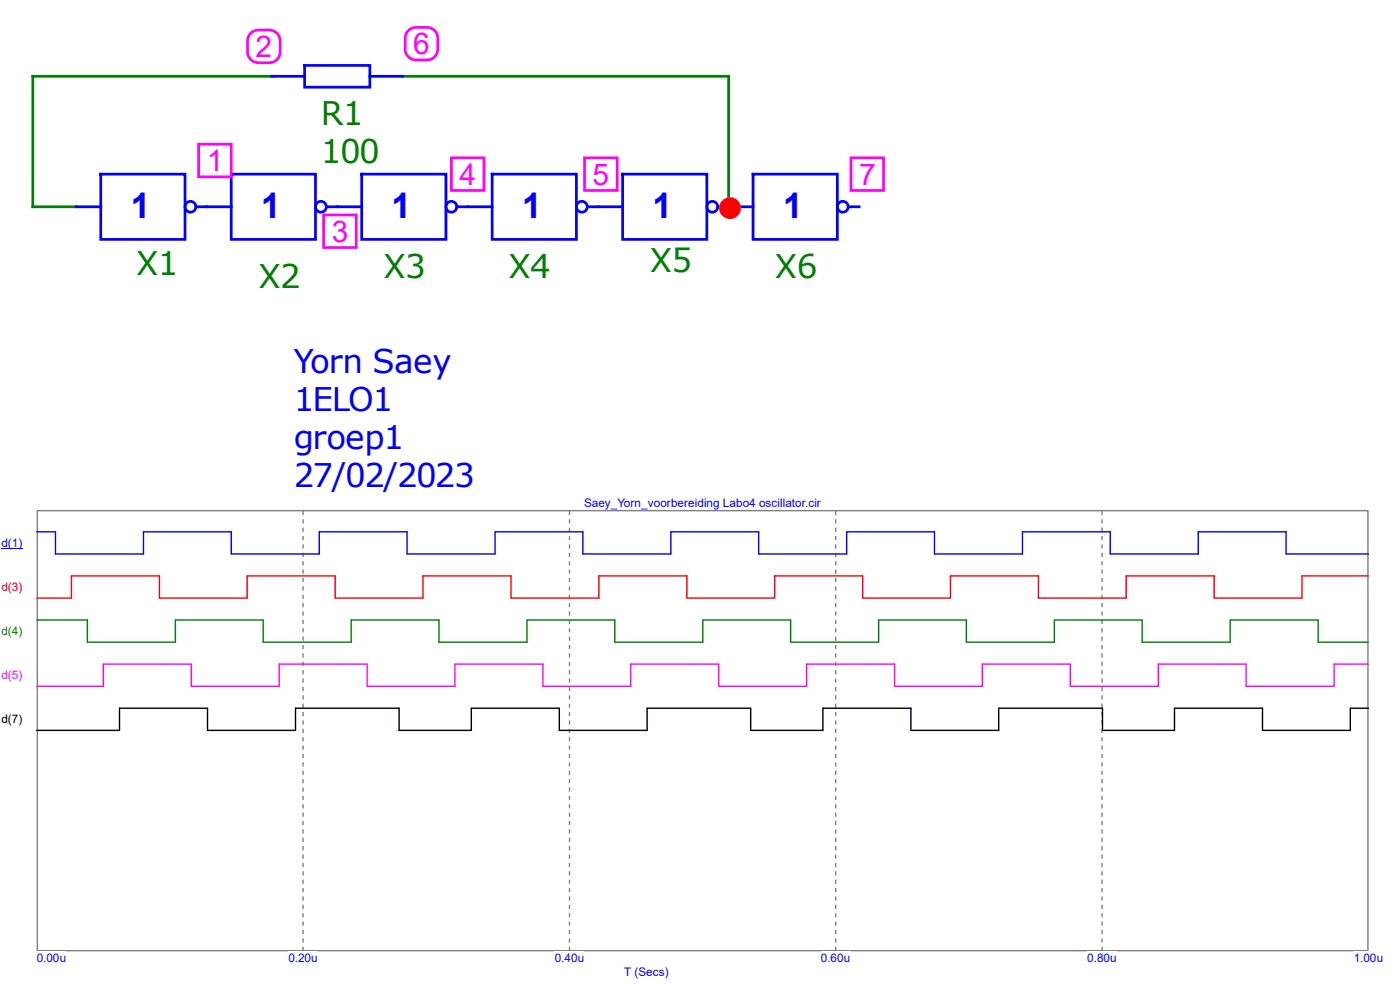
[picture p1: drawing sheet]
<svg xmlns="http://www.w3.org/2000/svg" width="297mm" height="210mm" viewBox="0 0 297 210" stroke-linecap="round" stroke-linejoin="round" font-family="sans-serif">
<path d="M57.7 16.2h-50.7v27.7h9.2M85.4 16.2h69.2v27.7" fill="none" stroke="#008000" stroke-width=".58"/>
<g fill="none" stroke="#00f" stroke-width=".58">
<path d="M57.7 16.2h6.9M64.6 13.9h13.9v4.6h-13.9zM78.5 16.2h6.9M21.4 36.9h17.9v13.9h-17.9zM49.1 36.9h17.8v13.9h-17.8zM76.7 36.9h17.9v13.9h-17.9zM104.4 36.9h17.9v13.9h-17.9zM132.1 36.9h17.9v13.9h-17.9zM159.8 36.9h17.8v13.9h-17.8zM16.2 43.9h5.2M41.6 43.9h7.5M69.2 43.9h7.5"/>
<path d="M96.9 43.9h7.5M124.6 43.9h7.5M152.3 43.9h7.5M179.9 43.9h2.4"/>
<circle cx="40.4" cy="43.9" r="1.15"/>
<circle cx="68.1" cy="43.9" r="1.15"/>
<circle cx="95.8" cy="43.9" r="1.15"/>
<circle cx="123.4" cy="43.9" r="1.15"/>
<circle cx="151.1" cy="43.9" r="1.15"/>
<circle cx="178.8" cy="43.9" r="1.15"/>
</g>
<circle cx="154.9" cy="44.2" r="2.02" fill="#f00" stroke="#f00" stroke-width=".58"/>
<g fill="#fff" stroke="#f0f" stroke-width=".58">
<path d="M42.1 30.6h7v6.9h-7z" fill-rule="evenodd"/>
<path d="M53 7.2a2.3 2.3 0 0 1 1.8-.8 4.5 4.5 0 0 1 3.8 .5 2.3 2.3 0 0 1 .8 1.8 4.5 4.5 0 0 1-.5 3.7 2.3 2.3 0 0 1-1.8 .9 4.5 4.5 0 0 1-3.7-.5 2.3 2.3 0 0 1-.9-1.8 4.5 4.5 0 0 1 .5-3.8z" fill-rule="evenodd"/>
<path d="M68.7 45.6h6.9v6.9h-6.9z" fill-rule="evenodd"/>
<path d="M95.8 33.5h6.9v6.9h-6.9z" fill-rule="evenodd"/>
<path d="M124 33.5h6.9v6.9h-6.9z" fill-rule="evenodd"/>
<path d="M86.5 6.7a2.3 2.3 0 0 1 1.8-.9 4.5 4.5 0 0 1 3.7 .5 2.3 2.3 0 0 1 .9 1.8 4.5 4.5 0 0 1-.5 3.8 2.3 2.3 0 0 1-1.8 .8 4.5 4.5 0 0 1-3.8-.5 2.3 2.3 0 0 1-.8-1.8 4.5 4.5 0 0 1 .5-3.7z" fill-rule="evenodd"/>
<path d="M180.5 33.5h6.9v6.9h-6.9z" fill-rule="evenodd"/>
</g>
<path d="M7.9 108.3h282.3v93.4h-282.3z" fill="none" stroke="#808080" stroke-width=".3"/>
<path d="M64.3 108.4v93.3M120.8 108.4v93.3M177.3 108.4v93.3M233.8 108.4v93.3" fill="none" stroke="#808080" stroke-width=".3" stroke-dasharray=".9 .9" stroke-linecap="butt"/>
<g fill="#fff">
<path d="M7.8 201.8h6.3v2.8h-6.3z"/>
<path d="M61.2 201.8h6.2v2.8h-6.2z"/>
<path d="M117.7 201.8h6.3v2.8h-6.3z"/>
<path d="M174.2 201.8h6.2v2.8h-6.2z"/>
<path d="M230.7 201.8h6.2v2.8h-6.2z"/>
<path d="M287.2 201.8h6.3v2.8h-6.3z"/>
<path d="M.3 113.7h4.5v2.8h-4.5z"/>
</g>
<path d="M.3 116.3h4.5" fill="none" stroke="#00f" stroke-width=".21"/>
<g fill="#fff">
<path d="M132.4 204.7h9.5v2.8h-9.5z"/>
<path d="M.3 123.1h4.5v2.8h-4.5z"/>
<path d="M.3 132.4h4.5v2.8h-4.5z"/>
<path d="M.3 141.8h4.5v2.8h-4.5z"/>
<path d="M.3 151.1h4.5v2.8h-4.5z"/>
</g>
<path d="M7.8 112.8h4v4.7h18.6v-4.7h18.7v4.7h18.6v-4.7h18.7v4.7h18.6v-4.7h18.7v4.7h18.6v-4.7h18.7v4.7h18.6v-4.7h18.6v4.7h18.7v-4.7h18.6v4.7h18.7v-4.7h18.6v4.7h17.5" fill="none" stroke="#00f" stroke-width=".3"/>
<path d="M290.3 122.2h-14.1v4.7h-18.6v-4.7h-18.7v4.7h-18.6v-4.7h-18.7v4.7h-18.6v-4.7h-18.7v4.7h-18.6v-4.7h-18.7v4.7h-18.6v-4.7h-18.7v4.7h-18.6v-4.7h-18.6v4.7h-18.7v-4.7h-18.6v4.7h-7.4" fill="none" stroke="#f00" stroke-width=".3"/>
<path d="M7.8 131.5h10.7v4.7h18.7v-4.7h18.6v4.7h18.7v-4.7h18.6v4.7h18.7v-4.7h18.6v4.7h18.7v-4.7h18.6v4.7h18.7v-4.7h18.6v4.7h18.7v-4.7h18.6v4.7h18.7v-4.7h18.7v4.7h10.6" fill="none" stroke="#008000" stroke-width=".3"/>
<path d="M290.3 140.9h-7.3v4.7h-18.6v-4.7h-18.7v4.7h-18.6v-4.7h-18.7v4.7h-18.6v-4.7h-18.7v4.7h-18.6v-4.7h-18.7v4.7h-18.6v-4.7h-18.7v4.7h-18.6v-4.7h-18.7v4.7h-18.6v-4.7h-18.7v4.7h-14.1" fill="none" stroke="#f0f" stroke-width=".3"/>
<path d="M290.3 150.2h-3.8v4.7h-18.7v-4.7h-18.6v4.7h-15.3v-4.7h-22v4.7h-18.6v-4.7h-18.7v4.7h-15.3v-4.7h-22v4.7h-18.6v-4.7h-18.7v4.7h-15.3v-4.7h-22v4.7h-18.7v-4.7h-18.6v4.7h-17.6" fill="none" stroke="#000" stroke-width=".3"/>
<path d="M123.9 105.3h50.3v2.8h-50.3z" fill="#fff"/>
<g font-size="7.5" fill="#00f">
<text x="27.7" y="46.2">1</text>
<text x="55.4" y="46.2">1</text>
<text x="83.1" y="46.2">1</text>
<text x="110.7" y="46.2">1</text>
<text x="138.4" y="46.2">1</text>
<text x="166.1" y="46.2">1</text>
</g>
<g font-size="6.9" fill="#008000">
<text x="68.1" y="26.6">R1</text>
<text x="68.1" y="34.7">100</text>
<text x="28.9" y="58.3">X1</text>
<text x="81.4" y="58.9">X3</text>
<text x="107.9" y="58.9">X4</text>
<text x="137.8" y="57.7">X5</text>
<text x="164.4" y="58.9">X6</text>
<text x="54.8" y="61.2">X2</text>
</g>
<g font-size="6.9" fill="#00f">
<text x="62.3" y="79.1">Yorn Saey</text>
<text x="62.3" y="87.1">1ELO1</text>
<text x="62.3" y="95.2">groep1</text>
<text x="62.3" y="103.3">27/02/2023</text>
</g>
<g font-size="6.3" fill="#f0f">
<text x="87.7" y="11.5">6</text>
<text x="54.2" y="12.1">2</text>
<text x="43.9" y="36.3">1</text>
<text x="97.5" y="39.2">4</text>
<text x="125.7" y="39.2">5</text>
<text x="182.2" y="39.2">7</text>
<text x="70.4" y="51.3">3</text>
</g>
<g font-size="2.5" fill="#00f">
<text x="123.9" y="107.6">Saey_Yorn_voorbereiding Labo4 oscillator.cir</text>
<text x=".3" y="116">d(1)</text>
<text x="7.8" y="204.1">0.00u</text>
<text x="61.2" y="204.1">0.20u</text>
<text x="117.7" y="204.1">0.40u</text>
<text x="132.4" y="207">T (Secs)</text>
<text x="174.2" y="204.1">0.60u</text>
<text x="230.7" y="204.1">0.80u</text>
<text x="287.2" y="204.1">1.00u</text>
</g>
<text font-size="2.5" fill="#f00" x=".3" y="125.3">d(3)</text>
<text font-size="2.5" fill="#008000" x=".3" y="134.7">d(4)</text>
<text font-size="2.5" fill="#f0f" x=".3" y="144">d(5)</text>
<text font-size="2.5" x=".3" y="153.4">d(7)</text>
</svg>
